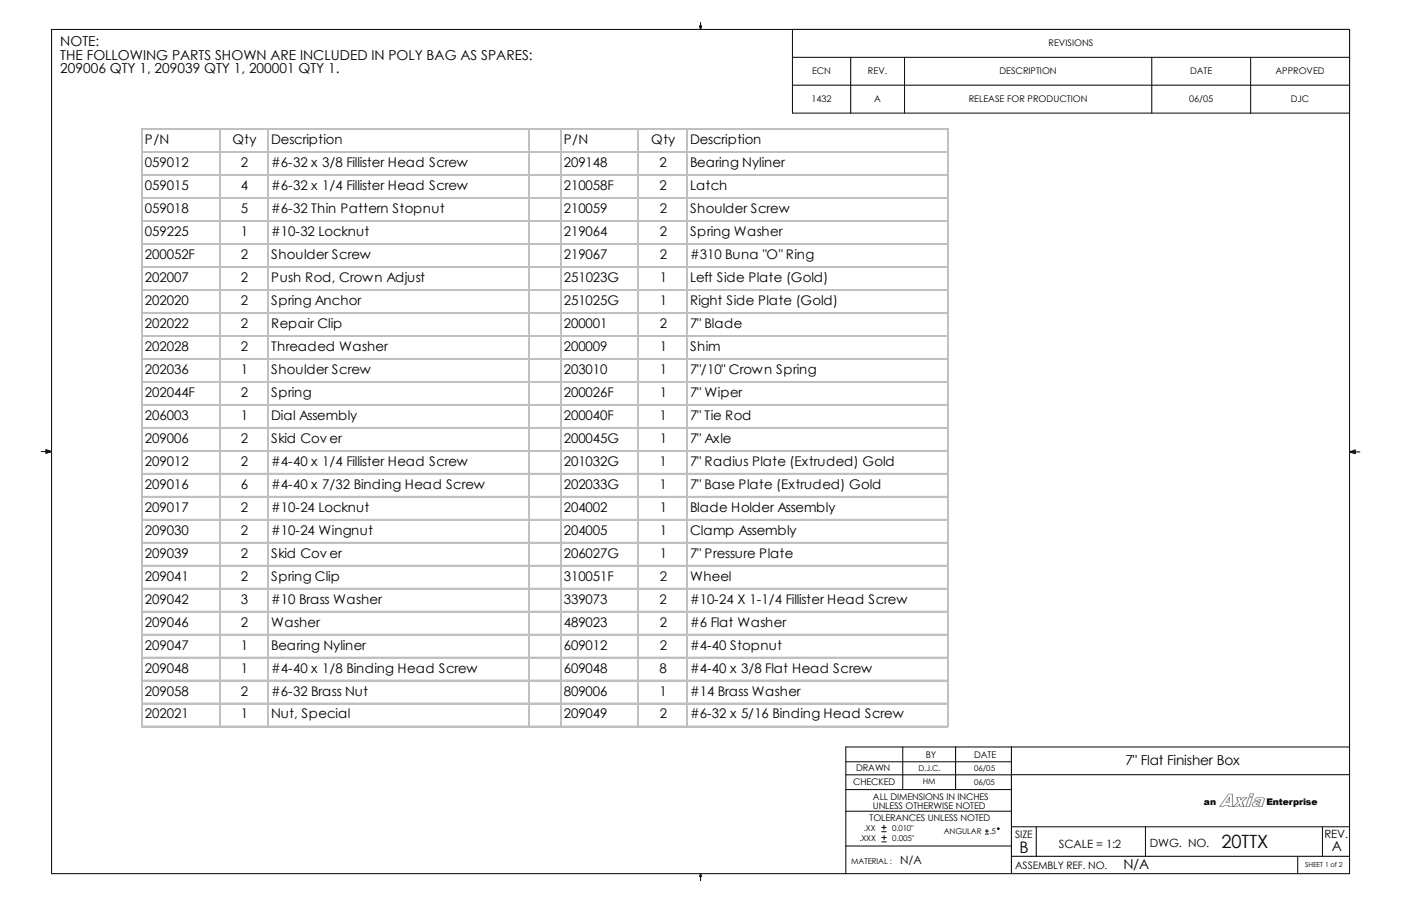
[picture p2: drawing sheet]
<svg xmlns="http://www.w3.org/2000/svg" width="432mm" height="279mm" viewBox="0 0 432 279" stroke-linecap="round" stroke-linejoin="round" font-family="sans-serif">
<g fill="none" stroke="#000" stroke-width=".31">
<path d="M15.9 9.1h400v260.3h-400zM215.6 8h.6l-.3 1.1zM215.7 8l.2 1.1M215.9 6.9v2.2M216 8l-.1 1.1M244.2 9.1v25.8h171.7M244.2 17.7h171.7M262.2 17.7v17.2M278.8 17.7v17.2M355 17.7v17.2M385.5 17.7v17.2M244.2 26.3h171.7"/>
<path d="M12.7 139.3h3.2M14.2 138.6l1.7 .7-1.7 .5zM14.2 139l1.7 .3M15.9 139.3l-1.7 .2M415.9 139.4l1.8 .2M415.9 139.4l1.8-.7v1.2zM415.9 139.4h3.2M417.7 139.1l-1.8 .3M260.7 234.9h51M278.2 230.4v13.1M294.5 230.4v13.1M311.7 230.4v39"/>
<path d="M415.9 230.4h-155.2v39M415.9 238.9l-155.2 .1M260.7 250.2h51M260.7 243.5h51M271.8 256.5h1.3M271.8 255.2h1.3M271.8 259.6h1.4M271.8 258.3h1.4M272.4 254.5v1.3M272.5 257.6v1.4M303.7 257.2h1M303.7 256.3h1"/>
<path d="M304.2 255.8v1M311.7 255h104.2M319.4 255v9.1M353 255v9.1M407.6 255v9.1M215.9 269.4v2.2M215.9 269.4l.3 .9h-.6zM260.7 260.9h51M311.7 264.1h104.2M400 264.1v5.3"/>
<circle cx="307.7" cy="255.6" r=".23"/>
</g>
<g fill="none" stroke="#c0c0c0" stroke-width=".31">
<path d="M67.5 39.7v184.6M82.5 39.7v184.6M162.9 39.7v184.6M172.7 39.7v184.6M196.6 39.7v184.6M211.6 39.7v184.6M43.6 46.8h248.4M43.6 53.9h248.4M43.6 61h248.4M43.6 68.1h248.4M43.6 75.1h248.4M43.6 82.2h248.4"/>
<path d="M43.6 89.3h248.4M43.6 96.4h248.4M43.6 103.5h248.4M43.6 110.6h248.4M43.6 117.6h248.4M43.6 124.7h248.4M43.6 131.8h248.4M43.6 138.9h248.4M43.6 146h248.4M43.6 153.1h248.4M43.6 160.1h248.4M43.6 167.2h248.4"/>
<path d="M43.6 174.3h248.4M43.6 181.4h248.4M43.6 188.5h248.4M43.6 195.6h248.4M43.6 202.6h248.4M43.6 209.7h248.4M43.6 216.8h248.4M43.6 224.3v-184.6h248.4v184.6M43.6 223.9h248.4"/>
</g>
<g fill="none" stroke="#c0c0c0" stroke-width=".38">
<path d="M43.6 39.9h248.4M43.8 39.7v184.6M67.7 39.7v184.6M82.7 39.7v184.6M163.1 39.7v184.6M196.8 39.7v184.6M211.8 39.7v184.6M43.6 54.1h248.4M43.6 61.2h248.4M43.6 75.3h248.4M43.6 82.4h248.4M43.6 96.6h248.4"/>
<path d="M43.6 103.7h248.4M43.6 124.9h248.4M43.6 146.2h248.4M43.6 153.2h248.4M43.6 167.4h248.4M43.6 174.5h248.4M43.6 188.7h248.4M43.6 195.7h248.4M43.6 209.9h248.4M43.6 217h248.4"/>
</g>
<g fill="none" stroke="#c0c0c0" stroke-width=".36">
<path d="M172.8 39.7v184.6M292.2 39.7v184.6M43.6 47h248.4M43.6 68.2h248.4M43.6 89.5h248.4M43.6 110.7h248.4M43.6 117.8h248.4M43.6 132h248.4M43.6 139.1h248.4M43.6 160.3h248.4M43.6 181.6h248.4M43.6 202.8h248.4"/>
<path d="M43.6 224.1h248.4"/>
</g>
<text font-size="6" x="375.9" y="248.8">Axia</text>
<text font-size="5.6" x="376.5" y="261.6">20TTX</text>
<text font-size="4.9" x="314.3" y="263">B</text>
<g font-size="4.2">
<text x="18.6" y="14.2">NOTE:</text>
<text x="18.6" y="22.6">209006 QTY 1, 209039 QTY 1, 200001 QTY 1.</text>
<text x="18.6" y="18.4">THE FOLLOWING PARTS SHOWN ARE INCLUDED IN POLY BAG AS SPARES:</text>
<text x="346.8" y="236">7&quot; Flat Finisher Box</text>
<text x="410.4" y="262.5">A</text>
<text x="346.2" y="268">N/A</text>
</g>
<g font-size="4.1">
<text x="44.7" y="44.5">P/N</text>
<text x="71.6" y="44.5">Qty</text>
<text x="83.6" y="44.5">Description</text>
<text x="173.8" y="44.5">P/N</text>
<text x="200.7" y="44.5">Qty</text>
<text x="212.7" y="44.5">Description</text>
<text x="44.7" y="51.6">059012</text>
<text x="74.2" y="51.6">2</text>
<text x="83.6" y="51.6">#6-32 x 3/8 Fillister Head Screw</text>
<text x="173.8" y="51.6">209148</text>
<text x="203.3" y="51.6">2</text>
<text x="212.7" y="51.6">Bearing Nyliner</text>
<text x="44.7" y="58.7">059015</text>
<text x="74.2" y="58.7">4</text>
<text x="83.6" y="58.7">#6-32 x 1/4 Fillister Head Screw</text>
<text x="173.8" y="58.7">210058F</text>
<text x="203.3" y="58.7">2</text>
<text x="212.7" y="58.7">Latch</text>
<text x="44.7" y="65.7">059018</text>
<text x="74.2" y="65.7">5</text>
<text x="83.6" y="65.7">#6-32 Thin Pattern Stopnut</text>
<text x="173.8" y="65.7">210059</text>
<text x="203.3" y="65.7">2</text>
<text x="212.7" y="65.7">Shoulder Screw</text>
<text x="44.7" y="72.8">059225</text>
<text x="74.2" y="72.8">1</text>
<text x="83.6" y="72.8">#10-32 Locknut</text>
<text x="173.8" y="72.8">219064</text>
<text x="203.3" y="72.8">2</text>
<text x="212.7" y="72.8">Spring Washer</text>
<text x="44.7" y="79.9">200052F</text>
<text x="74.2" y="79.9">2</text>
<text x="83.6" y="79.9">Shoulder Screw</text>
<text x="173.8" y="79.9">219067</text>
<text x="203.3" y="79.9">2</text>
<text x="212.7" y="79.9">#310 Buna &quot;O&quot; Ring</text>
<text x="44.7" y="87">202007</text>
<text x="74.2" y="87">2</text>
<text x="83.6" y="87">Push Rod, Crown Adjust</text>
<text x="173.8" y="87">251023G</text>
<text x="203.3" y="87">1</text>
<text x="212.7" y="87">Left Side Plate (Gold)</text>
<text x="44.7" y="94.1">202020</text>
<text x="74.2" y="94.1">2</text>
<text x="83.6" y="94.1">Spring Anchor</text>
<text x="173.8" y="94.1">251025G</text>
<text x="203.3" y="94.1">1</text>
<text x="212.7" y="94.1">Right Side Plate (Gold)</text>
<text x="44.7" y="101.2">202022</text>
<text x="74.2" y="101.2">2</text>
<text x="83.6" y="101.2">Repair Clip</text>
<text x="173.8" y="101.2">200001</text>
<text x="203.3" y="101.2">2</text>
<text x="212.7" y="101.2">7&quot; Blade</text>
<text x="44.7" y="108.2">202028</text>
<text x="74.2" y="108.2">2</text>
<text x="83.6" y="108.2">Threaded Washer</text>
<text x="173.8" y="108.2">200009</text>
<text x="203.3" y="108.2">1</text>
<text x="212.7" y="108.2">Shim</text>
<text x="44.7" y="115.3">202036</text>
<text x="74.2" y="115.3">1</text>
<text x="83.6" y="115.3">Shoulder Screw</text>
<text x="173.8" y="115.3">203010</text>
<text x="203.3" y="115.3">1</text>
<text x="212.7" y="115.3">7&quot;/10&quot; Crown Spring</text>
<text x="44.7" y="122.4">202044F</text>
<text x="74.2" y="122.4">2</text>
<text x="83.6" y="122.4">Spring</text>
<text x="173.8" y="122.4">200026F</text>
<text x="203.3" y="122.4">1</text>
<text x="212.7" y="122.4">7&quot; Wiper</text>
<text x="44.7" y="129.5">206003</text>
<text x="74.2" y="129.5">1</text>
<text x="83.6" y="129.5">Dial Assembly</text>
<text x="173.8" y="129.5">200040F</text>
<text x="203.3" y="129.5">1</text>
<text x="212.7" y="129.5">7&quot; Tie Rod</text>
<text x="44.7" y="136.6">209006</text>
<text x="74.2" y="136.6">2</text>
<text x="83.6" y="136.6">Skid Cov er</text>
<text x="173.8" y="136.6">200045G</text>
<text x="203.3" y="136.6">1</text>
<text x="212.7" y="136.6">7&quot; Axle</text>
<text x="44.7" y="143.7">209012</text>
<text x="74.2" y="143.7">2</text>
<text x="83.6" y="143.7">#4-40 x 1/4 Fillister Head Screw</text>
<text x="173.8" y="143.7">201032G</text>
<text x="203.3" y="143.7">1</text>
<text x="212.7" y="143.7">7&quot; Radius Plate (Extruded) Gold</text>
<text x="44.7" y="150.7">209016</text>
<text x="74.2" y="150.7">6</text>
<text x="83.6" y="150.7">#4-40 x 7/32 Binding Head Screw</text>
<text x="173.8" y="150.7">202033G</text>
<text x="203.3" y="150.7">1</text>
<text x="212.7" y="150.7">7&quot; Base Plate (Extruded) Gold</text>
<text x="44.7" y="157.8">209017</text>
<text x="74.2" y="157.8">2</text>
<text x="83.6" y="157.8">#10-24 Locknut</text>
<text x="173.8" y="157.8">204002</text>
<text x="203.3" y="157.8">1</text>
<text x="212.7" y="157.8">Blade Holder Assembly</text>
<text x="44.7" y="164.9">209030</text>
<text x="74.2" y="164.9">2</text>
<text x="83.6" y="164.9">#10-24 Wingnut</text>
<text x="173.8" y="164.9">204005</text>
<text x="203.3" y="164.9">1</text>
<text x="212.7" y="164.9">Clamp Assembly</text>
<text x="44.7" y="172">209039</text>
<text x="74.2" y="172">2</text>
<text x="83.6" y="172">Skid Cov er</text>
<text x="173.8" y="172">206027G</text>
<text x="203.3" y="172">1</text>
<text x="212.7" y="172">7&quot; Pressure Plate</text>
<text x="44.7" y="179.1">209041</text>
<text x="74.2" y="179.1">2</text>
<text x="83.6" y="179.1">Spring Clip</text>
<text x="173.8" y="179.1">310051F</text>
<text x="203.3" y="179.1">2</text>
<text x="212.7" y="179.1">Wheel</text>
<text x="44.7" y="186.2">209042</text>
<text x="74.2" y="186.2">3</text>
<text x="83.6" y="186.2">#10 Brass Washer</text>
<text x="173.8" y="186.2">339073</text>
<text x="203.3" y="186.2">2</text>
<text x="212.7" y="186.2">#10-24 X 1-1/4 Fillister Head Screw</text>
<text x="44.7" y="193.3">209046</text>
<text x="74.2" y="193.3">2</text>
<text x="83.6" y="193.3">Washer</text>
<text x="173.8" y="193.3">489023</text>
<text x="203.3" y="193.3">2</text>
<text x="212.7" y="193.3">#6 Flat Washer</text>
<text x="44.7" y="200.3">209047</text>
<text x="74.2" y="200.3">1</text>
<text x="83.6" y="200.3">Bearing Nyliner</text>
<text x="173.8" y="200.3">609012</text>
<text x="203.3" y="200.3">2</text>
<text x="212.7" y="200.3">#4-40 Stopnut</text>
<text x="44.7" y="207.4">209048</text>
<text x="74.2" y="207.4">1</text>
<text x="83.6" y="207.4">#4-40 x 1/8 Binding Head Screw</text>
<text x="173.8" y="207.4">609048</text>
<text x="203.3" y="207.4">8</text>
<text x="212.7" y="207.4">#4-40 x 3/8 Flat Head Screw</text>
<text x="44.7" y="214.5">209058</text>
<text x="74.2" y="214.5">2</text>
<text x="83.6" y="214.5">#6-32 Brass Nut</text>
<text x="173.8" y="214.5">809006</text>
<text x="203.3" y="214.5">1</text>
<text x="212.7" y="214.5">#14 Brass Washer</text>
<text x="44.7" y="221.6">202021</text>
<text x="74.2" y="221.6">1</text>
<text x="83.6" y="221.6">Nut, Special</text>
<text x="173.8" y="221.6">209049</text>
<text x="203.3" y="221.6">2</text>
<text x="212.7" y="221.6">#6-32 x 5/16 Binding Head Screw</text>
</g>
<g font-size="3.5">
<text x="326.3" y="261.5">SCALE = 1:2</text>
<text x="354.4" y="261.1">DWG. NO.</text>
<text x="408.2" y="258.4">REV.</text>
<text x="277.5" y="266.4">N/A</text>
</g>
<g font-size="3.2">
<text x="312.9" y="258.4">SIZE</text>
<text x="312.9" y="268.1">ASSEMBLY REF. NO.</text>
</g>
<g font-size="2.8">
<text x="323.2" y="14.2">REVISIONS</text>
<text x="250.3" y="22.9">ECN</text>
<text x="267.5" y="22.8">REV.</text>
<text x="308" y="22.8">DESCRIPTION</text>
<text x="366.8" y="22.8">DATE</text>
<text x="393.1" y="22.8">APPROVED</text>
<text x="250.1" y="31.4">1432</text>
<text x="269.4" y="31.4">A</text>
<text x="298.6" y="31.4">RELEASE FOR PRODUCTION</text>
<text x="366.5" y="31.5">06/05</text>
<text x="397.8" y="31.4">DJC</text>
<text x="285.3" y="233.8">BY</text>
<text x="300.2" y="233.6">DATE</text>
<text x="263.9" y="237.8">DRAWN</text>
<text x="263" y="242.1">CHECKED</text>
<text x="269" y="249.5">UNLESS OTHERWISE NOTED</text>
<text x="269" y="246.7">ALL DIMENSIONS IN INCHES</text>
<text x="371.1" y="248.2">an</text>
<text x="390.4" y="248.2">Enterprise</text>
<text x="268" y="253.2">TOLERANCES UNLESS NOTED</text>
</g>
<g font-size="2.5">
<text x="283.1" y="237.6">D.J.C.</text>
<text x="300.2" y="237.7">06/05</text>
<text x="284.4" y="241.9">HM</text>
<text x="300.2" y="242">06/05</text>
<text x="266.2" y="256.3">.XX</text>
<text x="274.9" y="256.3">0.010&quot;</text>
<text x="290.9" y="257.2">ANGULAR</text>
<text x="305" y="257.2">.5</text>
<text x="264.9" y="259.5">.XXX</text>
<text x="275" y="259.3">0.005&quot;</text>
<text x="262.3" y="266.4">MATERIAL :</text>
</g>
<text font-size="2.1" x="402.3" y="267.5">SHEET 1 of 2</text>
</svg>
